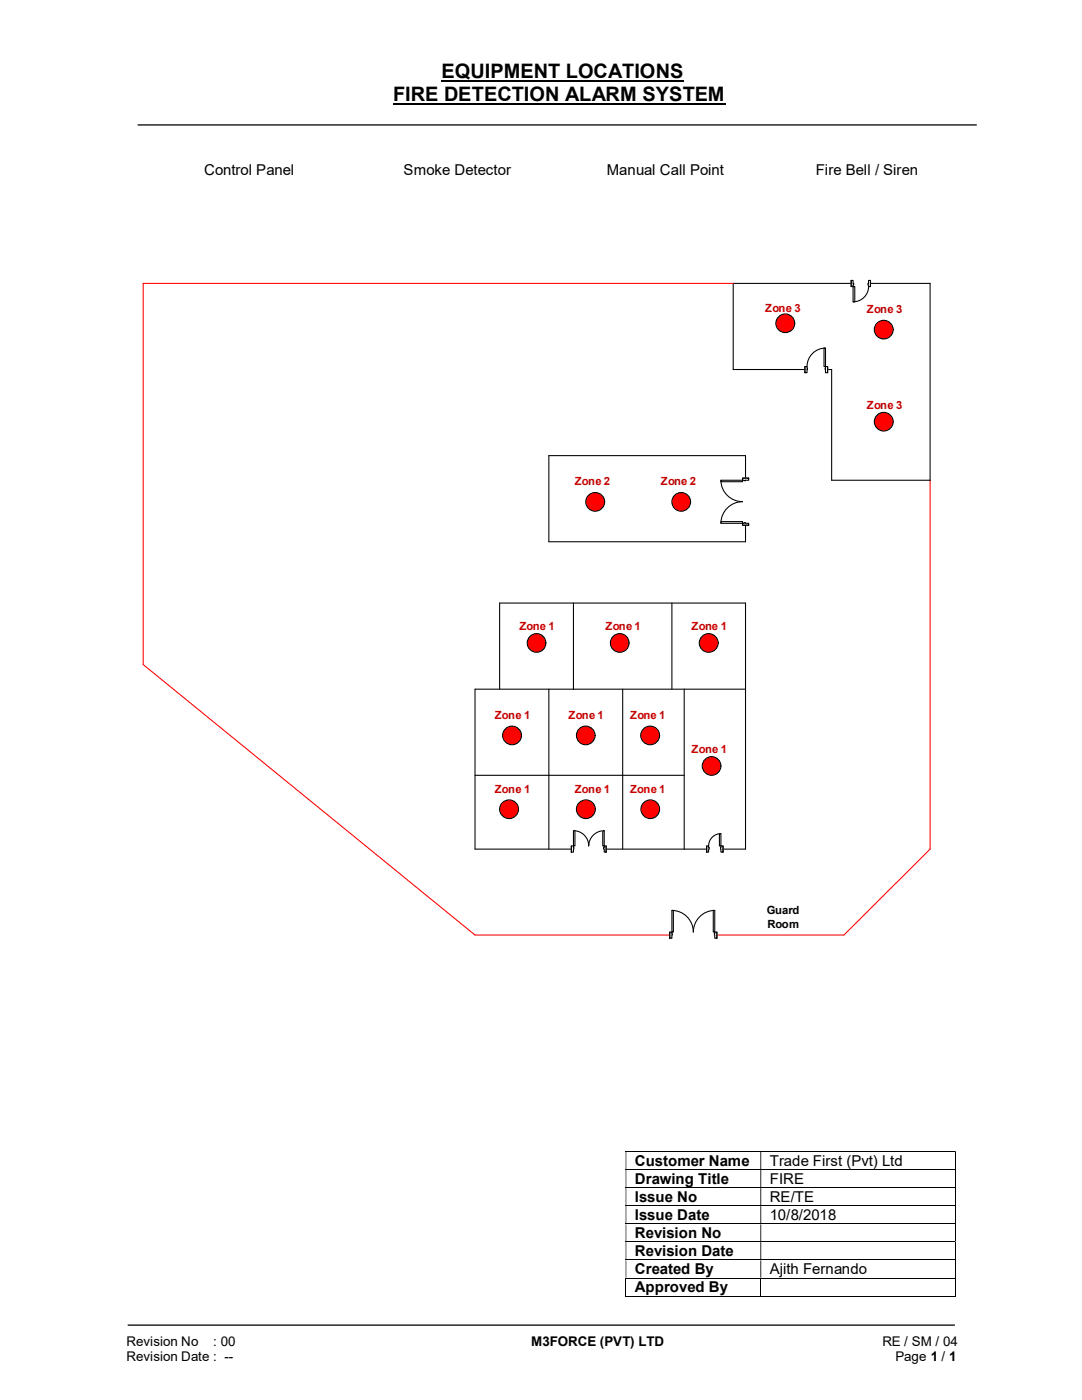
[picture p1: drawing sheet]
<svg xmlns="http://www.w3.org/2000/svg" width="216mm" height="279mm" viewBox="0 0 216 279" stroke-linecap="round" stroke-linejoin="round" font-family="sans-serif">
<path d="M88.1 16.2h48.3M78.4 20.8h66.3" fill="none" stroke="#000" stroke-width=".38"/>
<path d="M27.5 24.9h167.4M25.5 264.5h165" fill="none" stroke="#000" stroke-width=".25"/>
<g fill="none" stroke="#000" stroke-width=".2">
<path d="M124.8 229.8h65.8M124.8 233.4h65.8M124.8 237h65.8M190.7 229.9v3.5M190.7 233.5v3.4M190.7 237.1v3.4M124.8 240.6h65.8M124.8 244.3h65.8M124.8 247.8h65.8M124.8 251.5h65.8M124.8 255.1h65.8M124.8 258.7h26.9"/>
<path d="M124.9 255.1v3.6M151.8 255.1v3.6M151.9 258.7h38.7M190.7 240.7v3.5M190.7 244.3v3.4M190.7 247.9v3.5M190.7 251.5v3.5M190.7 255.1v3.6"/>
</g>
<g fill="#000">
<path d="M190.6 229.7h.2v.2h-.2zM124.8 229.9h.2v3.5h-.2zM151.7 229.9h.2v3.5h-.2z" fill-rule="evenodd"/>
<path d="M190.6 233.4h.2v.1h-.2zM124.8 233.5h.2v3.4h-.2zM151.7 233.5h.2v3.4h-.2z" fill-rule="evenodd"/>
<path d="M190.6 236.9h.2v.2h-.2zM124.8 237.1h.2v3.4h-.2zM151.7 237.1h.2v3.4h-.2z" fill-rule="evenodd"/>
<path d="M190.6 240.5h.2v.2h-.2zM124.8 240.7h.2v3.5h-.2zM151.7 240.7h.2v3.5h-.2z" fill-rule="evenodd"/>
<path d="M190.6 244.2h.2v.1h-.2zM124.8 244.3h.2v3.4h-.2zM151.7 244.3h.2v3.4h-.2z" fill-rule="evenodd"/>
<path d="M190.6 247.7h.2v.2h-.2zM124.8 247.9h.2v3.5h-.2zM151.7 247.9h.2v3.5h-.2z" fill-rule="evenodd"/>
<path d="M190.6 251.4h.2v.1h-.2zM124.8 251.5h.2v3.5h-.2zM151.7 251.5h.2v3.5h-.2z" fill-rule="evenodd"/>
</g>
<path d="M190.6 255h.2v.1h-.2zM190.6 258.6h.2v.1h-.2z" fill="#000"/>
<path d="M146.3 56.6h-117.7v76l66.2 54h73.6l17.2-17.1v-73.7" fill="none" stroke="#f00" stroke-width=".21"/>
<path d="M146.3 56.6h39.3v39.2h-19.7v-22.1h-19.6zM109.5 90.9h39.3v17.2h-39.3zM99.7 137.5v-17.1h49.1v49.1h-54v-32h54M109.5 137.5v32M114.4 120.4v17.1M124.2 137.5v32M134.1 120.4v17.1M136.5 137.5v32M94.8 154.7h41.7" fill="none" stroke="#000" stroke-width=".21"/>
<circle cx="156.7" cy="64.5" r="1.87" fill="#f00"/>
<circle cx="156.7" cy="64.5" r="1.87" fill="none" stroke="#000" stroke-width=".21"/>
<path d="M133.6 186h9.4v1.3h-9.4z" fill="#fff"/>
<path d="M133.6 186h9.4v1.3h-9.4z" fill="none" stroke="#fff" stroke-width=".21"/>
<path d="M142.6 186v1.2h.4v-1.2zM133.6 186h.5v1.2h-.5z" fill-rule="evenodd" fill="#fff"/>
<path d="M134.1 186.3v-.3h-.5v1.2h.5v-.6M142.6 186.3v-.3h.4v1.2h-.4v-.6" fill="none" stroke="#000" stroke-width=".21"/>
<path d="M142.5 186.3l.1 .3zM134.1 186.3l.1 .3z" fill-rule="evenodd" fill="#fff"/>
<path d="M133.6 186v1.2M134.1 186.3v.3M134.1 181.7a4.3 4.3 0 0 1 4.2 4.3 4.3 4.3 0 0 1 4.3-4.3M142.6 186.3v.3M143 186v1.2" fill="none" stroke="#000" stroke-width=".21"/>
<path d="M134.1 181.7h.3v4.3h-.3z" fill-rule="evenodd" fill="#fff"/>
<path d="M134.1 181.7h.3v4.3h-.3z" fill="none" stroke="#000" stroke-width=".21"/>
<path d="M142.3 181.7h.3v4.3h-.3z" fill-rule="evenodd" fill="#fff"/>
<path d="M142.3 181.7h.3v4.3h-.3z" fill="none" stroke="#000" stroke-width=".21"/>
<path d="M114 168.8h6.9v1.3h-6.9z" fill="#fff"/>
<path d="M114 168.8h6.9v1.3h-6.9z" fill="none" stroke="#fff" stroke-width=".21"/>
<path d="M120.6 168.8v1.3h.3v-1.3zM114 168.8h.4v1.3h-.4z" fill-rule="evenodd" fill="#fff"/>
<path d="M114.4 169.1v-.3h-.4v1.3h.4v-.6M120.6 169.1v-.3h.3v1.3h-.3v-.6" fill="none" stroke="#000" stroke-width=".21"/>
<path d="M120.4 169.1v.4h.2v-.4zM114.4 169.1l.1 .4z" fill-rule="evenodd" fill="#fff"/>
<path d="M114 168.8v1.3M114.4 165.8a3 3 0 0 1 3.1 3 3.1 3.1 0 0 1 3.1-3M114.4 169.1v.4M120.6 169.1h-.2v.4h.2M120.9 168.8v1.3" fill="none" stroke="#000" stroke-width=".21"/>
<path d="M114.4 165.8h.3v3h-.3z" fill-rule="evenodd" fill="#fff"/>
<path d="M114.4 165.8h.3v3h-.3z" fill="none" stroke="#000" stroke-width=".21"/>
<path d="M120.3 165.8h.3v3h-.3z" fill-rule="evenodd" fill="#fff"/>
<path d="M120.3 165.8h.3v3h-.3z" fill="none" stroke="#000" stroke-width=".21"/>
<path d="M148.1 95.4h1.3v9.4h-1.3z" fill-rule="evenodd" fill="#fff"/>
<path d="M148.1 95.4h1.3v9.4h-1.3z" fill="none" stroke="#fff" stroke-width=".21"/>
<path d="M148.2 95.4v.4h1.2v-.4zM148.2 104.4h1.2v.4h-1.2z" fill-rule="evenodd" fill="#fff"/>
<path d="M148.5 95.8h-.3v-.4h1.2v.4h-.6M148.5 104.4h-.3v.4h1.2v-.4h-.6" fill="none" stroke="#000" stroke-width=".21"/>
<path d="M148.5 95.8l.3 .1zM148.5 104.3h.3v.1h-.3z" fill-rule="evenodd" fill="#fff"/>
<path d="M143.8 95.8a4.3 4.3 0 0 0 4.4 4.3 4.3 4.3 0 0 0-4.4 4.3M148.2 95.4h1.2M148.5 95.8h.3M148.2 104.8h1.2M148.5 104.4v-.1h.3v.1" fill="none" stroke="#000" stroke-width=".21"/>
<path d="M143.8 104.1h4.4v.3h-4.4z" fill="#fff"/>
<path d="M143.8 104.1h4.4v.3h-4.4z" fill="none" stroke="#000" stroke-width=".21"/>
<path d="M143.8 95.8h4.4v.3h-4.4z" fill="#fff"/>
<path d="M143.8 95.8h4.4v.3h-4.4z" fill="none" stroke="#000" stroke-width=".21"/>
<path d="M169.8 55.9h3.9v1.3h-3.9z" fill="#fff"/>
<path d="M169.8 55.9h3.9v1.3h-3.9z" fill="none" stroke="#fff" stroke-width=".21"/>
<path d="M169.8 56v1.2h.4v-1.2zM173.3 56h.4v1.2h-.4z" fill-rule="evenodd" fill="#fff"/>
<path d="M170.2 56.6v-.6h-.4v1.2h.4v-.3M173.3 56.6v-.6h.4v1.2h-.4v-.3" fill="none" stroke="#000" stroke-width=".21"/>
<path d="M170.2 56.6v.3h.1v-.3zM173.2 56.6h.1v.3h-.1z" fill-rule="evenodd" fill="#fff"/>
<path d="M169.8 56v1.2M170.2 56.6h.1v.3h-.1M173.3 57.2a3.1 3.1 0 0 1-3.1 3M173.3 56.6h-.1v.3h.1M173.7 56v1.2" fill="none" stroke="#000" stroke-width=".21"/>
<path d="M170.2 57.2h.4v3h-.4z" fill-rule="evenodd" fill="#fff"/>
<path d="M170.2 57.2h.4v3h-.4z" fill="none" stroke="#000" stroke-width=".21"/>
<path d="M141 168.8h3.3v1.3h-3.3z" fill="#fff"/>
<path d="M141 168.8h3.3v1.3h-3.3z" fill="none" stroke="#fff" stroke-width=".21"/>
<path d="M143.8 168.8v1.3h.5v-1.3zM141 168.8h.4v1.3h-.4z" fill-rule="evenodd" fill="#fff"/>
<path d="M141.4 169.1v-.3h-.4v1.3h.4v-.6M143.8 169.1v-.3h.5v1.3h-.5v-.6" fill="none" stroke="#000" stroke-width=".21"/>
<path d="M143.8 169.1v.4zM141.4 169.1h.1v.4h-.1z" fill-rule="evenodd" fill="#fff"/>
<path d="M141 168.8v1.3M141.4 169.1h.1v.4h-.1M143.8 166.4a2.46 2.46 0 0 0-2.4 2.4M143.8 169.1v.4M144.3 168.8v1.3" fill="none" stroke="#000" stroke-width=".21"/>
<path d="M143.6 166.4h.2v2.4h-.2z" fill-rule="evenodd" fill="#fff"/>
<path d="M143.6 166.4h.2v2.4h-.2z" fill="none" stroke="#000" stroke-width=".21"/>
<path d="M160.6 73.1h4.5v1.3h-4.5z" fill="#fff"/>
<path d="M160.6 73.1h4.5v1.3h-4.5z" fill="none" stroke="#fff" stroke-width=".21"/>
<path d="M164.7 73.2v1.2h.4v-1.2zM160.6 73.2h.4v1.2h-.4z" fill-rule="evenodd" fill="#fff"/>
<path d="M161 73.4v-.2h-.4v1.2h.4v-.7M164.7 73.4v-.2h.4v1.2h-.4v-.7" fill="none" stroke="#000" stroke-width=".21"/>
<path d="M164.6 73.4l.1 .3zM161 73.4l.1 .3z" fill-rule="evenodd" fill="#fff"/>
<path d="M160.6 73.2v1.2M161 73.4v.3M164.7 73.4v.3M164.7 69.5a3.7 3.7 0 0 0-3.7 3.7M165.1 73.2v1.2" fill="none" stroke="#000" stroke-width=".21"/>
<path d="M164.4 69.5h.3v3.7h-.3z" fill-rule="evenodd" fill="#fff"/>
<path d="M164.4 69.5h.3v3.7h-.3z" fill="none" stroke="#000" stroke-width=".21"/>
<circle cx="176.3" cy="65.8" r="1.87" fill="#f00"/>
<circle cx="176.3" cy="65.8" r="1.87" fill="none" stroke="#000" stroke-width=".21"/>
<circle cx="176.3" cy="84.2" r="1.87" fill="#f00"/>
<circle cx="176.3" cy="84.2" r="1.87" fill="none" stroke="#000" stroke-width=".21"/>
<circle cx="118.8" cy="100.2" r="1.88" fill="#f00"/>
<circle cx="118.8" cy="100.2" r="1.88" fill="none" stroke="#000" stroke-width=".21"/>
<circle cx="135.9" cy="100.2" r="1.87" fill="#f00"/>
<circle cx="135.9" cy="100.2" r="1.87" fill="none" stroke="#000" stroke-width=".21"/>
<circle cx="116.9" cy="146.8" r="1.87" fill="#f00"/>
<circle cx="116.9" cy="146.8" r="1.87" fill="none" stroke="#000" stroke-width=".21"/>
<circle cx="102.2" cy="146.8" r="1.87" fill="#f00"/>
<circle cx="102.2" cy="146.8" r="1.87" fill="none" stroke="#000" stroke-width=".21"/>
<circle cx="101.6" cy="161.5" r="1.87" fill="#f00"/>
<circle cx="101.6" cy="161.5" r="1.87" fill="none" stroke="#000" stroke-width=".21"/>
<circle cx="116.9" cy="161.5" r="1.87" fill="#f00"/>
<circle cx="116.9" cy="161.5" r="1.87" fill="none" stroke="#000" stroke-width=".21"/>
<circle cx="129.8" cy="161.5" r="1.86" fill="#f00"/>
<circle cx="129.8" cy="161.5" r="1.86" fill="none" stroke="#000" stroke-width=".21"/>
<circle cx="142" cy="152.9" r="1.86" fill="#f00"/>
<circle cx="142" cy="152.9" r="1.86" fill="none" stroke="#000" stroke-width=".21"/>
<circle cx="129.7" cy="146.8" r="1.87" fill="#f00"/>
<circle cx="129.7" cy="146.8" r="1.87" fill="none" stroke="#000" stroke-width=".21"/>
<circle cx="107.1" cy="128.3" r="1.86" fill="#f00"/>
<circle cx="107.1" cy="128.3" r="1.86" fill="none" stroke="#000" stroke-width=".21"/>
<circle cx="141.4" cy="128.3" r="1.88" fill="#f00"/>
<circle cx="141.4" cy="128.3" r="1.88" fill="none" stroke="#000" stroke-width=".21"/>
<circle cx="123.7" cy="128.3" r="1.86" fill="#f00"/>
<circle cx="123.7" cy="128.3" r="1.86" fill="none" stroke="#000" stroke-width=".21"/>
<g font-size="4">
<text x="88.1" y="15.6">EQUIPMENT LOCATIONS</text>
<text x="78.4" y="20.2">FIRE DETECTION ALARM SYSTEM</text>
</g>
<g font-size="3">
<text x="40.7" y="35">Control Panel</text>
<text x="80.5" y="35">Smoke Detector</text>
<text x="121.1" y="35">Manual Call Point</text>
<text x="162.8" y="35">Fire Bell / Siren</text>
<text x="126.7" y="232.7">Customer Name</text>
<text x="153.6" y="232.7">Trade First (Pvt) Ltd</text>
<text x="126.7" y="236.3">Drawing Title</text>
<text x="126.7" y="239.9">Issue No</text>
<text x="153.6" y="236.3">FIRE</text>
<text x="153.6" y="239.9">RE/TE</text>
<text x="126.7" y="243.5">Issue Date</text>
<text x="153.6" y="243.5">10/8/2018</text>
<text x="126.7" y="247.1">Revision No</text>
<text x="126.7" y="250.7">Revision Date</text>
<text x="126.7" y="254.3">Created By</text>
<text x="126.7" y="257.9">Approved By</text>
<text x="153.6" y="254.3">Ajith Fernando</text>
</g>
<g font-size="2.7">
<text x="25.2" y="268.7">Revision No</text>
<text x="42.6" y="268.7">: 00</text>
<text x="106" y="268.7">M3FORCE (PVT) LTD</text>
<text x="176.1" y="268.7">RE / SM / 04</text>
<text x="25.2" y="271.7">Revision Date : --</text>
<text x="178.7" y="271.7">Page 1 / 1</text>
</g>
<g font-size="2.2" fill="#c00000">
<text x="152.7" y="62.2">Zone 3</text>
<text x="173" y="62.5">Zone 3</text>
<text x="173" y="81.6">Zone 3</text>
<text x="114.7" y="96.9">Zone 2</text>
<text x="131.9" y="96.9">Zone 2</text>
<text x="103.6" y="125.8">Zone 1</text>
<text x="120.8" y="125.8">Zone 1</text>
<text x="138" y="125.8">Zone 1</text>
<text x="98.7" y="143.5">Zone 1</text>
<text x="113.5" y="143.5">Zone 1</text>
<text x="125.7" y="143.5">Zone 1</text>
<text x="138" y="150.3">Zone 1</text>
<text x="98.7" y="158.2">Zone 1</text>
<text x="114.7" y="158.2">Zone 1</text>
<text x="125.7" y="158.2">Zone 1</text>
</g>
<g font-size="2.2">
<text x="153" y="182.5">Guard</text>
<text x="153.1" y="185.1">Room</text>
</g>
</svg>
